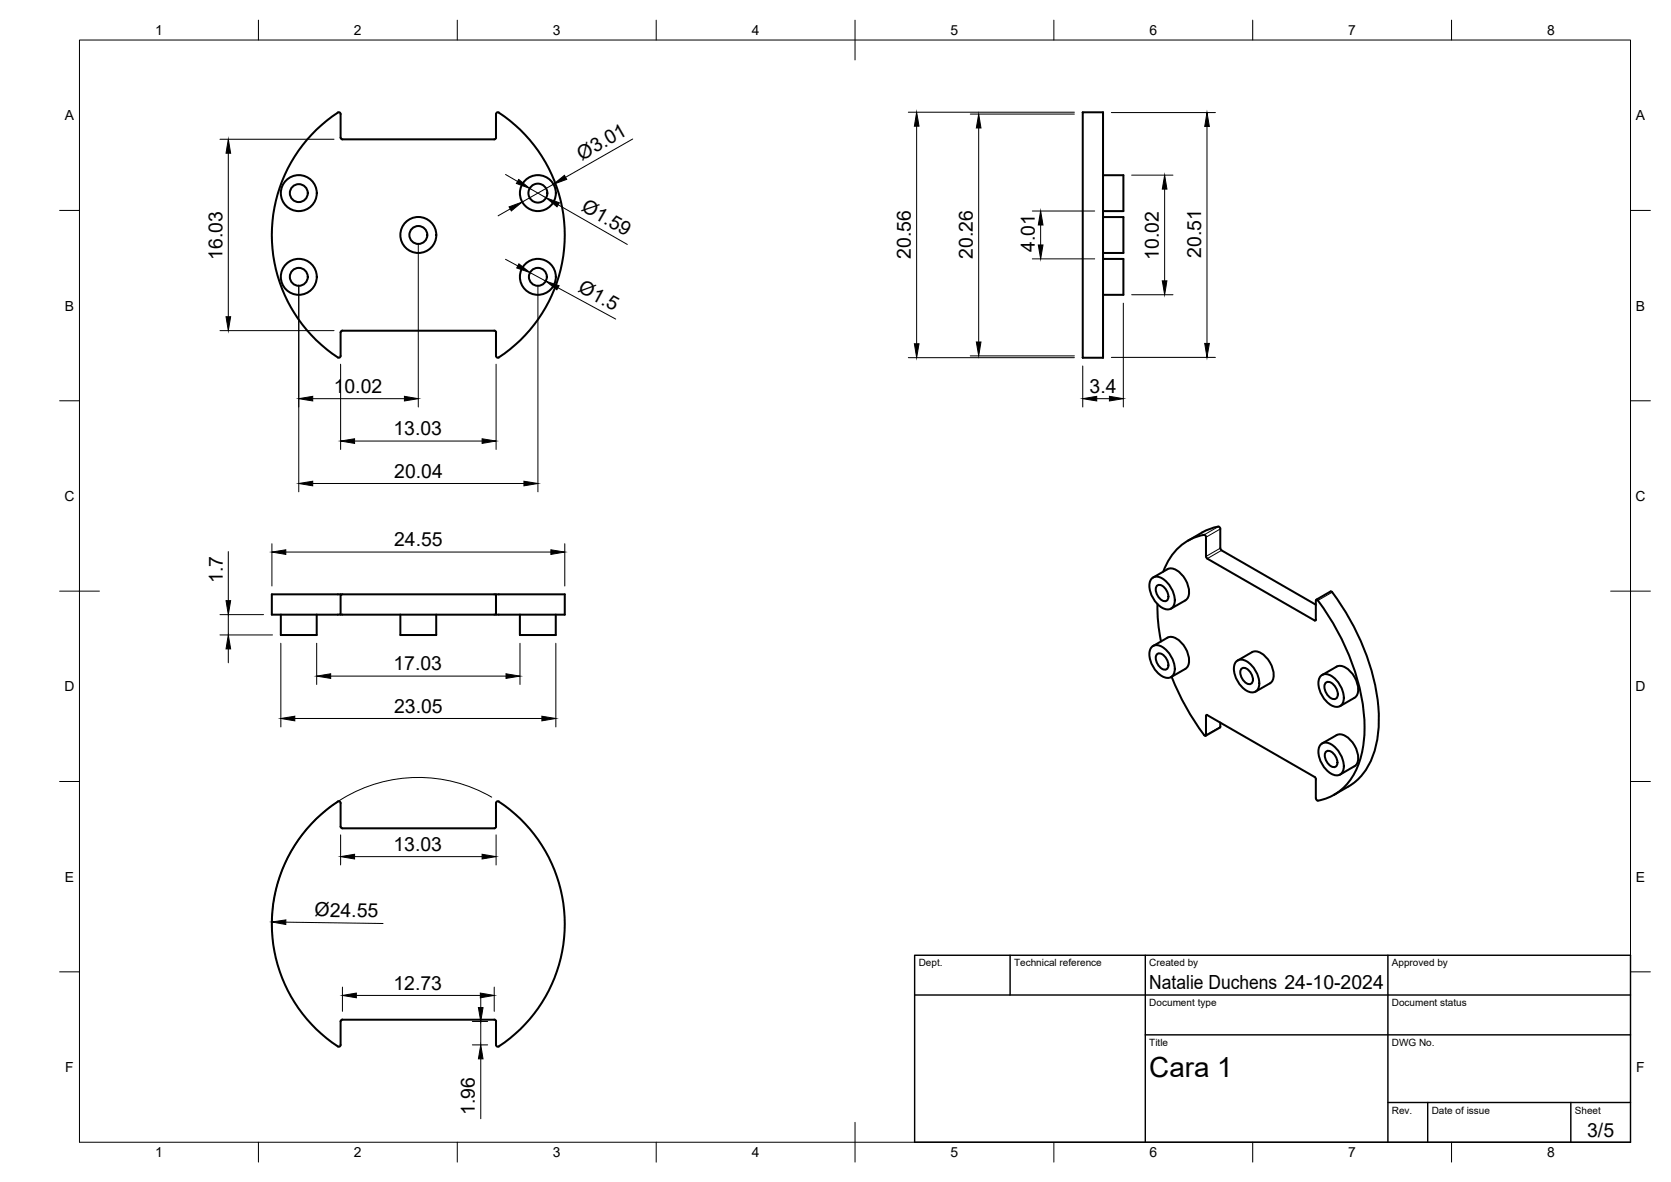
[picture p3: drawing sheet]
<svg xmlns="http://www.w3.org/2000/svg" width="420mm" height="297mm" viewBox="0 0 420 297" stroke-linecap="round" stroke-linejoin="round" font-family="sans-serif">
<!-- layer: Visible -->
<g fill="none" stroke="#000" stroke-width=".51">
<path d="M86.1 35l-.5-.4v-5.9l-.4-.5a36.6 36.6 0 0 0 0 61.7l.4-.5v-5.8l.5-.5M125.4 28.3a36.8 36.8 0 0 1 0 61.5M125.4 28.3h-.4l-.3 .4v5.9l-.4 .4h-38.2M272.2 28.2h5.1v61.7h-5.1zM277.3 44h5.2v9.1h-5.2M277.3 54.6h5.2v9h-5.2M277.3 65.1h5.2v9h-5.2M86.1 83.1h38.2l.4 .2v.3v5.8l.3 .4h.4M302.3 133.8l-3.6 2.1M302.3 133.8a10.6 10.6 0 0 1 4.2-1.4l.3 .5v4.9M303.2 135v4.8M303.2 139.8l.4 .6 26.9 15.5 .4-.2"/>
<path d="M303.2 135l-.3-.6a13.1 13.1 0 0 0-10.4 9.3M306.8 137.7l.4 .6 23.7 13.7M70.6 154.5v5.1h9v-5.1M85.6 154.5h39.1v-5.1h17.3v5.1h-17.3M85.6 149.4h-17.3v5.1h17.3v-5.1h39.1M100.7 154.5v5.1h9v-5.1M130.7 154.5v5.1h9v-5.1M289.5 145.4a2.33 2.33 0 0 1 3.3 .4 6.4 6.4 0 0 1 2.3 6.4 1.9 1.9 0 0 1-2.9 .5 6.4 6.4 0 0 1-2.9-6.8zM289.9 145.1l3.6-2.1a3.1 3.1 0 0 1 3.5 1.2 6.1 6.1 0 0 1 1.8 5.9l-.8 .8-3.6 2.1M290.8 147.3a1.41 1.41 0 0 1 2.2 .6l.3 .5a1.99 1.99 0 0 1 0 2.6 2.52 2.52 0 0 1-2.6-2.4zM291 151.8l.2 4.6 .7 4.8M330.9 150.9v4.8"/>
<path d="M330.9 150.9l.2-.2a55.5 55.5 0 0 1 12 32.1 20.9 20.9 0 0 1-4.8 14.7 11.9 11.9 0 0 1-7.1 3.7l-.3-.6M334.6 148.6l-3.6 2.1M334.6 148.6h.1a56.6 56.6 0 0 1 12 30.9 22.2 22.2 0 0 1-4.7 15.8l-1.9 1.7-1 .7M289.5 162.6a2.33 2.33 0 0 1 3.3 .4 6.4 6.4 0 0 1 2.3 6.4 1.9 1.9 0 0 1-2.9 .5 6.4 6.4 0 0 1-2.9-6.8zM289.9 162.4l3.6-2.2a3.1 3.1 0 0 1 3.5 1.2 6.1 6.1 0 0 1 1.8 5.9l-.8 .8-3.6 2.1M290.8 164.5a1.41 1.41 0 0 1 2.2 .6l.3 .5a1.99 1.99 0 0 1 0 2.6 2.52 2.52 0 0 1-2.6-2.4zM294.6 170.1a56.5 56.5 0 0 0 8.5 14.8l.1-.2v-4.8l.2-.3 27.1 15.6 .4 .6M310.8 166.3a2.33 2.33 0 0 1 3.3 .3 6.4 6.4 0 0 1 2.3 6.4 1.9 1.9 0 0 1-3 .6 6.4 6.4 0 0 1-2.9-6.9zM311.2 166l3.6-2.1a3.1 3.1 0 0 1 3.5 1.2 6.1 6.1 0 0 1 1.7 5.8l-.7 .8-3.6 2.1M312.1 168.2a1.41 1.41 0 0 1 2.1 .6l.4 .4a1.99 1.99 0 0 1 0 2.6 2.52 2.52 0 0 1-2.7-2.3zM332 169.9a2.33 2.33 0 0 1 3.3 .4 6.4 6.4 0 0 1 2.3 6.4 1.9 1.9 0 0 1-2.9 .5 6.4 6.4 0 0 1-2.9-6.8zM332.4 169.6l3.7-2.1a3.1 3.1 0 0 1 3.4 1.2 6.1 6.1 0 0 1 1.8 5.8l-.7 .9-3.6 2"/>
<path d="M333.2 171.7a1.49 1.49 0 0 1 2.4 .6l.3 .5a2.1 2.1 0 0 1 0 2.8 2.09 2.09 0 0 1-2.4-1.4 2.66 2.66 0 0 1-.3-2.5zM306.7 182.8l-3.6 2.1M306.8 181.6v1.2M330.9 195.8v4.8M332 187.1a2.33 2.33 0 0 1 3.3 .4 6.4 6.4 0 0 1 2.3 6.4 1.9 1.9 0 0 1-2.9 .5 6.4 6.4 0 0 1-2.9-6.8zM332.4 186.8l3.7-2.1a3.1 3.1 0 0 1 3.4 1.2 6.1 6.1 0 0 1 1.8 5.9l-.7 .8-3.6 2.1M333.3 189a1.41 1.41 0 0 1 2.2 .6l.3 .5a1.99 1.99 0 0 1 0 2.6 2.52 2.52 0 0 1-2.6-2.4zM339 197.7l-3.6 2M84.9 201.4h.5l.2 .4v5.9l.5 .5M84.9 201.5a36.7 36.7 0 0 0 .3 61.5l.4-.4M125.4 201.5a36.8 36.8 0 0 1 0 61.5M125.4 201.4h-.4l-.3 .4v5.9l-.4 .5h-38.2"/>
<path d="M85.6 256.7v5.9M86.1 256.3h38.2M86.1 256.2l-.5 .5M124.3 256.2l.4 .5M124.7 256.7v5.9M124.7 262.6l.3 .4h.4"/>
<circle cx="75.1" cy="48.5" r="4.5"/>
<circle cx="75.1" cy="48.5" r="2.25"/>
<circle cx="105.2" cy="59.1" r="4.5"/>
<circle cx="105.2" cy="59.1" r="2.25"/>
<circle cx="135.2" cy="48.5" r="4.5"/>
<circle cx="135.2" cy="48.5" r="2.38"/>
<circle cx="75.1" cy="69.6" r="4.5"/>
<circle cx="75.1" cy="69.6" r="2.25"/>
<circle cx="135.2" cy="69.6" r="4.5"/>
<circle cx="135.2" cy="69.6" r="2.25"/>
</g>
<!-- layer: Visible Narrow -->
<path d="M306.3 132.3l-3.6 2.1M306.8 137.8l-3.6 2M306.8 132.9l-3.6 2.1M307.1 138.3l-3.5 2.1M330.9 155.8l-.4 .1M335 148.8l-3.6 2.1M303.6 179.7l-.4 .2M306.8 182.6l-3.6 2.1" fill="none" stroke="#000" stroke-width=".25"/>
<!-- layer: BORDER -->
<g fill="none" stroke="#000" stroke-width=".25">
<path d="M20 10.1h390v276.9h-390zM65 5.1v5M115 5.1v5M165 5.1v5M215 5.1v10M265 5.1v5M315 5.1v5M365 5.1v5M15 52.9h5M410 52.9h5M15 100.7h5M410 100.7h5"/>
<path d="M15 148.6h10M405 148.6h10M15 196.4h5M410 196.4h5M15 244.2h5M410 244.2h5M65 287v5M115 287v5M165 287v5M215 282.1v9.9M265 287v5M315 287v5"/>
<path d="M365 287v5"/>
</g>
<!-- layer: TITLEBLOCK -->
<path d="M230 240.1h180v46.9h-180zM230 250h180M254 240.1v9.9M288 240.1v46.9M349 240.1v46.9M288 260.1h122M349 277.1h61M359 277.1v9.9M395 277.1v9.9" fill="none" stroke="#000" stroke-width=".36"/>
<!-- layer: FD_Dimensions -->
<g fill="none" stroke="#000" stroke-width=".25">
<path d="M55.3 35h28.7M57.4 38.5v41.1M159.1 34.9l-16.9 9.7M228.4 28.2h41.8M230.5 31.7v54.7M244 28.7h26.2M246.1 32.2v53.7M279.4 28.3h26.2M303.5 31.8v54.5M127.1 43.8l3 1.8M128.3 52.5l-3.1 1.7M133.2 47.3l4.1 2.4"/>
<path d="M139.2 46.3l-7.9 4.5M140.4 51.5l17.3 9.9M259.6 53h15.7M261.7 56.5v5.1M284.5 44h10.4M292.8 47.5v23.1M75.1 71.7v51.9M105.2 61.2v41.1M127.1 65.2l3.1 1.6M133.3 68.5l3.9 2.1M135.3 71.7v51.9M140.3 72.3l14.5 7.9"/>
<path d="M259.6 65.1h15.7M282.4 76.2v26.1M284.5 74.1h10.4M55.3 83.1h28.7M85.6 91.5v21.5M124.7 91.5v21.5M228.4 89.9h41.8M244 89.4h26.2M272.2 92v10.3M279.4 89.8h26.2M78.6 100.2h23.1M89.2 110.8h32"/>
<path d="M275.8 100.2h3.2M57.4 138.6v12.3M68.4 136.6v10.7M71.9 138.7h66.6M78.6 121.5h53.1M142 136.6v10.7M55.3 159.6h13.2M55.3 154.5h11M57.4 154.5v5.1M57.4 163.1v3.5M70.6 161.7v21M79.6 161.7v10.3"/>
<path d="M83.1 169.9h44.1M130.7 161.7v10.3M139.8 161.7v21M74.1 180.6h62.1M85.6 209.8v7.6M89.2 215.3h32M123.6 200.3a36.8 36.8 0 0 0-55.2 33.5M124.7 209.8v7.6M71.9 231.7l24.4 .4M86.1 248.1v6.1M89.6 250.2h31.2M118.8 256.7h3.8"/>
<path d="M120.9 249.7v3.5M120.9 256.7v5.9M124.3 248.1v6.1M118.8 262.6h3.8M120.9 266.1v15"/>
</g>
<g fill="#000" stroke="#000" stroke-width=".25">
<path d="M57.4 35l.6 3.5h-1.2zM230.5 28.2l.6 3.5h-1.2zM246.1 28.7l.6 3.5h-1.2zM303.5 28.3l.6 3.5h-1.2zM128 52l3.3-1.2-2.7 2.2zM130.4 45.1l2.8 2.2-3.4-1.2zM137.3 49.7l3.4 1.3-.6 1zM139.2 46.3l2.7-2.2 .6 1zM261.7 53l.6 3.5h-1.2zM292.8 44l.6 3.5h-1.2zM56.8 79.6h1.2l-.6 3.5zM130.5 66.3l2.8 2.2-3.4-1.2z"/>
<path d="M137.2 70.6l3.4 1.2-.6 1zM261.1 61.6h1.2l-.6 3.5zM292.2 70.6h1.2l-.6 3.5zM75.1 100.2l3.5-.6v1.2zM101.7 99.6l3.5 .6-3.5 .6zM229.9 86.4h1.2l-.6 3.5zM245.5 85.9h1.2l-.6 3.5zM272.2 100.2l3.6-.6v1.2zM279 99.6l3.4 .6-3.4 .6zM302.9 86.3h1.2l-.6 3.5zM85.6 110.8l3.6-.5v1.1zM121.2 110.3l3.5 .5-3.5 .6z"/>
<path d="M68.4 138.7l3.5-.5v1.1zM75.1 121.5l3.5-.6v1.2zM131.7 120.9l3.6 .6-3.6 .6zM138.5 138.2l3.5 .5-3.5 .6zM56.8 150.9h1.2l-.6 3.6zM57.4 159.6l.6 3.5h-1.2zM70.6 180.6l3.5-.6v1.2zM79.6 169.9l3.5-.6v1.2zM127.2 169.3l3.5 .6-3.5 .6zM136.2 180l3.6 .6-3.6 .6zM85.6 215.3l3.6-.6v1.2zM121.2 214.7l3.5 .6-3.5 .6z"/>
<path d="M68.4 231.7l3.5-.5v1.1zM86.1 250.2l3.5-.6v1.1zM120.3 253.2h1.2l-.6 3.5zM120.8 249.6l3.5 .6-3.5 .5zM120.9 262.6l.6 3.5h-1.2z"/>
</g>
<text font-size="7" x="289" y="270.6">Cara 1</text>
<g font-size="4.9">
<text x="146.3" y="40.4" transform="rotate(-30 146.3 40.4)">Ø3.01</text>
<text x="145.9" y="52.9" transform="rotate(30 145.9 52.9)">Ø1.59</text>
<text x="55.9" y="65.3" transform="rotate(-90 55.9 65.3)">16.03</text>
<text x="229" y="65.1" transform="rotate(-90 229 65.1)">20.56</text>
<text x="244.6" y="65.1" transform="rotate(-90 244.6 65.1)">20.26</text>
<text x="260.2" y="63.4" transform="rotate(-90 260.2 63.4)">4.01</text>
<text x="291.4" y="65.3" transform="rotate(-90 291.4 65.3)">10.02</text>
<text x="302" y="64.8" transform="rotate(-90 302 64.8)">20.51</text>
<text x="145.2" y="73.2" transform="rotate(29 145.2 73.2)">Ø1.5</text>
<text x="83.9" y="98.7">10.02</text>
<text x="274" y="98.7">3.4</text>
<text x="98.9" y="109.4">13.03</text>
<text x="99.1" y="120">20.04</text>
<text x="99.1" y="137.3">24.55</text>
<text x="56" y="146.6" transform="rotate(-90 56 146.6)">1.7</text>
<text x="98.9" y="168.5">17.03</text>
<text x="99.1" y="179.1">23.05</text>
<text x="98.9" y="213.8">13.03</text>
<text x="79.1" y="230.3" transform="rotate(1 79.1 230.3)">Ø24.55</text>
<text x="98.9" y="248.7">12.73</text>
<text x="289" y="248.5">Natalie Duchens 24-10-2024</text>
<text x="119.4" y="280.3" transform="rotate(-90 119.4 280.3)">1.96</text>
<text x="399.1" y="285.7">3/5</text>
</g>
<g font-size="3.5">
<text x="39" y="8.8">1</text>
<text x="89" y="8.8">2</text>
<text x="139" y="8.8">3</text>
<text x="189" y="8.8">4</text>
<text x="239" y="8.8">5</text>
<text x="289" y="8.8">6</text>
<text x="339" y="8.8">7</text>
<text x="389" y="8.8">8</text>
<text x="16.3" y="30.2">A</text>
<text x="411.3" y="30.2">A</text>
<text x="16.3" y="78">B</text>
<text x="411.3" y="78">B</text>
<text x="16.2" y="125.9">C</text>
<text x="411.2" y="125.9">C</text>
<text x="16.2" y="173.7">D</text>
<text x="411.2" y="173.7">D</text>
<text x="16.3" y="221.6">E</text>
<text x="411.3" y="221.6">E</text>
<text x="16.4" y="269.4">F</text>
<text x="411.4" y="269.4">F</text>
<text x="39" y="290.8">1</text>
<text x="89" y="290.8">2</text>
<text x="139" y="290.8">3</text>
<text x="189" y="290.8">4</text>
<text x="239" y="290.8">5</text>
<text x="289" y="290.8">6</text>
<text x="339" y="290.8">7</text>
<text x="389" y="290.8">8</text>
</g>
<g font-size="2.5">
<text x="231" y="242.9">Dept.</text>
<text x="255" y="242.9">Technical reference</text>
<text x="289" y="242.9">Created by</text>
<text x="350" y="242.9">Approved by</text>
<text x="289" y="252.8">Document type</text>
<text x="350" y="252.8">Document status</text>
<text x="289" y="262.9">Title</text>
<text x="350" y="262.9">DWG No.</text>
<text x="350" y="279.9">Rev.</text>
<text x="360" y="279.9">Date of issue</text>
<text x="396" y="279.9">Sheet</text>
</g>
</svg>
